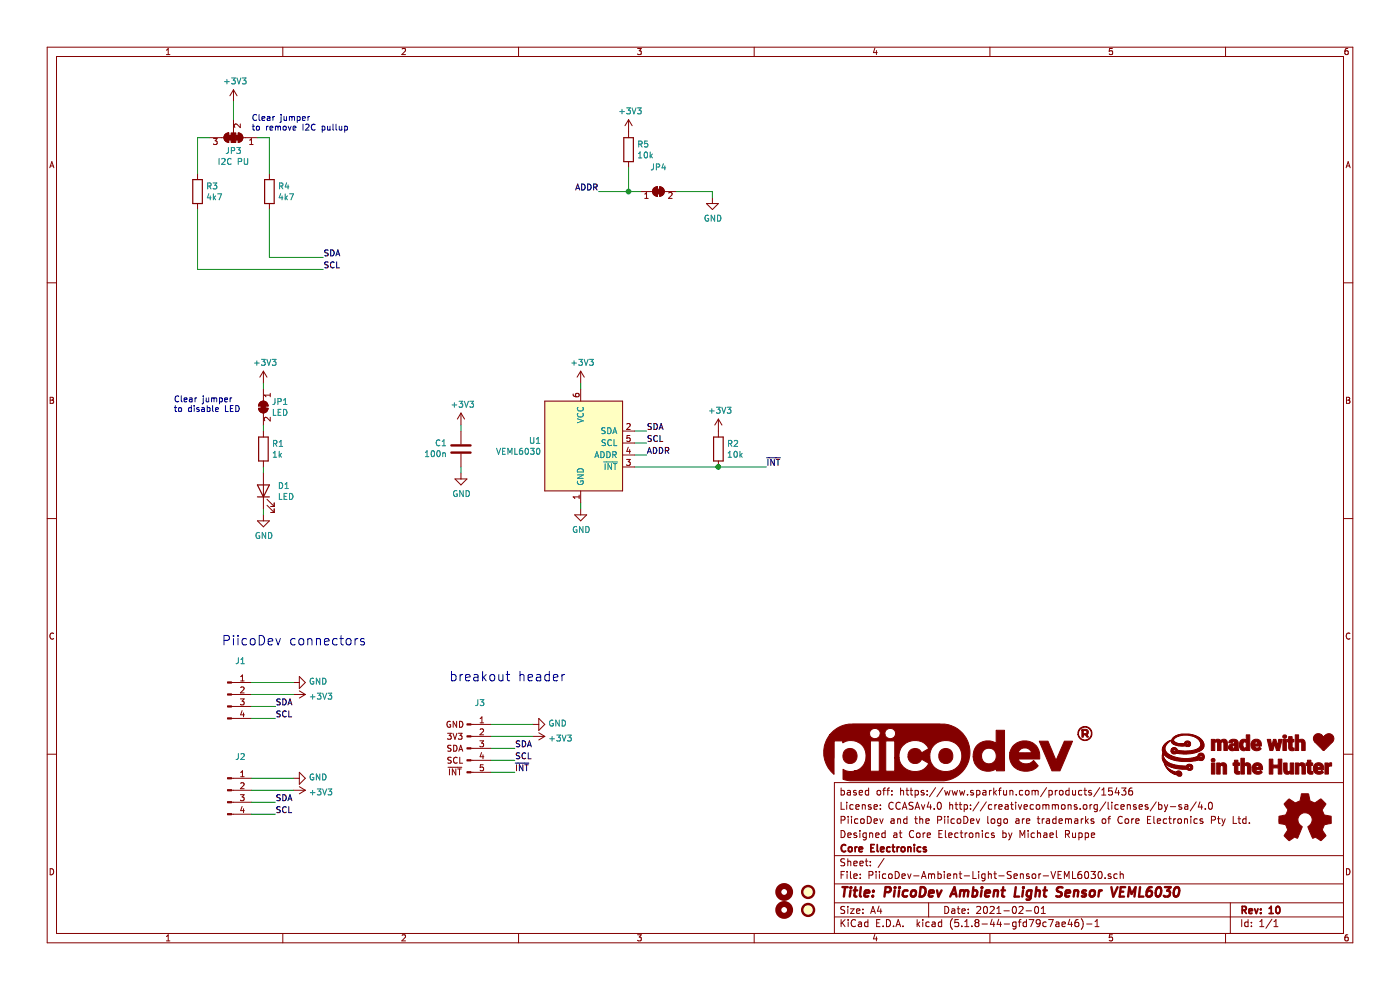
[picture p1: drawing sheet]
EESchema Schematic File Version 4
EELAYER 30 0
EELAYER END
$Descr A4 11693 8268
encoding utf-8
Sheet 1 1
Title "PiicoDev Ambient Light Sensor VEML6030"
Date "2021-02-01"
Rev "10"
Comp "Core Electronics"
Comment1 "Designed at Core Electronics by Michael Ruppe"
Comment2 "PiicoDev and the PiicoDev logo are trademarks of Core Electronics Pty Ltd."
Comment3 "License: CCASAv4.0 http://creativecommons.org/licenses/by-sa/4.0"
Comment4 "based off: https://www.sparkfun.com/products/15436"
$EndDescr
Text Label 2700 2150 0    50   ~ 0
SDA
Text Label 2700 2250 0    50   ~ 0
SCL
$Comp
L Device:R R4
U 1 1
P 2250 1600
F 0 "R4" H 2320 1646 50  0000 L CNN
F 1 "4k7" H 2320 1555 50  0000 L CNN
F 2 "Resistor_SMD:R_0402_1005Metric" V 2180 1600 50  0001 C CNN
F 3 "~" H 2250 1600 50  0001 C CNN
	1    2250 1600
	1    0    0    -1  
$EndComp
$Comp
L Jumper:SolderJumper_3_Bridged123 JP3
U 1 1
P 1950 1150
F 0 "JP3" H 1950 1263 50  0000 C CNN
F 1 "I2C PU" H 1950 1354 50  0000 C CNN
F 2 "CoreElectronics_Components:SolderJumper-3_P1.3mm_Closed_RoundedPad1.0x1.5mm_NumberLabels" H 1950 1150 50  0001 C CNN
F 3 "~" H 1950 1150 50  0001 C CNN
	1    1950 1150
	-1   0    0    1   
$EndComp
Wire Wire Line
	2250 1450 2250 1150
Wire Wire Line
	2250 1150 2150 1150
$Comp
L Device:R R3
U 1 1
P 1650 1600
F 0 "R3" H 1720 1646 50  0000 L CNN
F 1 "4k7" H 1720 1555 50  0000 L CNN
F 2 "Resistor_SMD:R_0402_1005Metric" V 1580 1600 50  0001 C CNN
F 3 "~" H 1650 1600 50  0001 C CNN
	1    1650 1600
	1    0    0    -1  
$EndComp
Wire Wire Line
	1650 1450 1650 1150
Wire Wire Line
	1650 1150 1750 1150
Wire Wire Line
	2250 1750 2250 2150
Wire Wire Line
	2250 2150 2700 2150
Wire Wire Line
	1650 1750 1650 2250
Wire Wire Line
	1650 2250 2700 2250
$Comp
L power:+3V3 #PWR?
U 1 1
P 1950 850
F 0 "#PWR?" H 1950 700 50  0001 C CNN
F 1 "+3V3" H 1965 1023 50  0000 C CNN
F 2 "" H 1950 850 50  0001 C CNN
F 3 "" H 1950 850 50  0001 C CNN
	1    1950 850 
	1    0    0    -1  
$EndComp
Wire Wire Line
	1950 850  1950 1000
$Comp
L power:GND #PWR?
U 1 1
P 4850 4250
F 0 "#PWR?" H 4850 4000 50  0001 C CNN
F 1 "GND" H 4855 4077 50  0000 C CNN
F 2 "" H 4850 4250 50  0001 C CNN
F 3 "" H 4850 4250 50  0001 C CNN
	1    4850 4250
	1    0    0    -1  
$EndComp
Wire Wire Line
	4850 4250 4850 4200
$Comp
L power:+3V3 #PWR?
U 1 1
P 4850 3200
F 0 "#PWR?" H 4850 3050 50  0001 C CNN
F 1 "+3V3" H 4865 3373 50  0000 C CNN
F 2 "" H 4850 3200 50  0001 C CNN
F 3 "" H 4850 3200 50  0001 C CNN
	1    4850 3200
	1    0    0    -1  
$EndComp
Wire Wire Line
	4850 3250 4850 3200
$Comp
L Device:LED D1
U 1 1
P 2200 4100
F 0 "D1" V 2239 3982 50  0000 R CNN
F 1 "LED" V 2148 3982 50  0000 R CNN
F 2 "LED_SMD:LED_0603_1608Metric" H 2200 4100 50  0001 C CNN
F 3 "~" H 2200 4100 50  0001 C CNN
	1    2200 4100
	0    -1   -1   0   
$EndComp
$Comp
L power:GND #PWR?
U 1 1
P 2200 4300
F 0 "#PWR?" H 2200 4050 50  0001 C CNN
F 1 "GND" H 2205 4127 50  0000 C CNN
F 2 "" H 2200 4300 50  0001 C CNN
F 3 "" H 2200 4300 50  0001 C CNN
	1    2200 4300
	1    0    0    -1  
$EndComp
Wire Wire Line
	2200 4300 2200 4250
$Comp
L power:+3V3 #PWR?
U 1 1
P 2200 3200
F 0 "#PWR?" H 2200 3050 50  0001 C CNN
F 1 "+3V3" H 2215 3373 50  0000 C CNN
F 2 "" H 2200 3200 50  0001 C CNN
F 3 "" H 2200 3200 50  0001 C CNN
	1    2200 3200
	1    0    0    -1  
$EndComp
$Comp
L Jumper:SolderJumper_2_Bridged JP1
U 1 1
P 2200 3400
F 0 "JP1" V 2154 3468 50  0000 L CNN
F 1 "LED" V 2245 3468 50  0000 L CNN
F 2 "Jumper:SolderJumper-2_P1.3mm_Bridged_RoundedPad1.0x1.5mm" H 2200 3400 50  0001 C CNN
F 3 "~" H 2200 3400 50  0001 C CNN
	1    2200 3400
	0    1    1    0   
$EndComp
Wire Wire Line
	2200 3250 2200 3200
$Comp
L Device:R R1
U 1 1
P 2200 3750
F 0 "R1" H 2270 3796 50  0000 L CNN
F 1 "1k" H 2270 3705 50  0000 L CNN
F 2 "Resistor_SMD:R_0402_1005Metric" V 2130 3750 50  0001 C CNN
F 3 "~" H 2200 3750 50  0001 C CNN
	1    2200 3750
	1    0    0    -1  
$EndComp
Wire Wire Line
	2200 3600 2200 3550
Wire Wire Line
	2200 3950 2200 3900
Text Notes 1450 3450 0    50   ~ 0
Clear jumper \nto disable LED
Text Notes 2100 1100 0    50   ~ 0
Clear jumper \nto remove I2C pullup
$Comp
L Device:C C1
U 1 1
P 3850 3750
F 0 "C1" H 3735 3704 50  0000 R CNN
F 1 "100n" H 3735 3795 50  0000 R CNN
F 2 "Capacitor_SMD:C_0402_1005Metric" H 3888 3600 50  0001 C CNN
F 3 "~" H 3850 3750 50  0001 C CNN
	1    3850 3750
	1    0    0    1   
$EndComp
$Comp
L power:GND #PWR?
U 1 1
P 3850 3950
F 0 "#PWR?" H 3850 3700 50  0001 C CNN
F 1 "GND" H 3855 3777 50  0000 C CNN
F 2 "" H 3850 3950 50  0001 C CNN
F 3 "" H 3850 3950 50  0001 C CNN
	1    3850 3950
	1    0    0    -1  
$EndComp
Wire Wire Line
	3850 3950 3850 3900
$Comp
L power:+3V3 #PWR?
U 1 1
P 3850 3550
F 0 "#PWR?" H 3850 3400 50  0001 C CNN
F 1 "+3V3" H 3865 3723 50  0000 C CNN
F 2 "" H 3850 3550 50  0001 C CNN
F 3 "" H 3850 3550 50  0001 C CNN
	1    3850 3550
	1    0    0    -1  
$EndComp
Wire Wire Line
	3850 3550 3850 3600
$Comp
L Connector:Conn_01x04_Male J1
U 1 1
P 1900 5800
F 0 "J1" H 2008 6081 50  0000 C CNN
F 1 " " H 2008 5990 50  0000 C CNN
F 2 "Connector_JST:JST_SH_SM04B-SRSS-TB_1x04-1MP_P1.00mm_Horizontal" H 1900 5800 50  0001 C CNN
F 3 "~" H 1900 5800 50  0001 C CNN
	1    1900 5800
	1    0    0    -1  
$EndComp
Text Label 2300 6000 0    50   ~ 0
SCL
Wire Wire Line
	2300 6000 2100 6000
Text Label 2300 5900 0    50   ~ 0
SDA
Wire Wire Line
	2300 5900 2100 5900
$Comp
L power:+3V3 #PWR?
U 1 1
P 2450 5800
F 0 "#PWR?" H 2450 5650 50  0001 C CNN
F 1 "+3V3" V 2465 5928 50  0000 L CNN
F 2 "" H 2450 5800 50  0001 C CNN
F 3 "" H 2450 5800 50  0001 C CNN
	1    2450 5800
	0    1    1    0   
$EndComp
$Comp
L power:GND #PWR?
U 1 1
P 2450 5700
F 0 "#PWR?" H 2450 5450 50  0001 C CNN
F 1 "GND" V 2455 5572 50  0000 R CNN
F 2 "" H 2450 5700 50  0001 C CNN
F 3 "" H 2450 5700 50  0001 C CNN
	1    2450 5700
	0    -1   -1   0   
$EndComp
Wire Wire Line
	2450 5700 2100 5700
Wire Wire Line
	2100 5800 2450 5800
$Comp
L Connector:Conn_01x04_Male J2
U 1 1
P 1900 6600
F 0 "J2" H 2008 6881 50  0000 C CNN
F 1 " " H 2008 6790 50  0000 C CNN
F 2 "Connector_JST:JST_SH_SM04B-SRSS-TB_1x04-1MP_P1.00mm_Horizontal" H 1900 6600 50  0001 C CNN
F 3 "~" H 1900 6600 50  0001 C CNN
	1    1900 6600
	1    0    0    -1  
$EndComp
Text Label 2300 6800 0    50   ~ 0
SCL
Wire Wire Line
	2300 6800 2100 6800
Text Label 2300 6700 0    50   ~ 0
SDA
Wire Wire Line
	2300 6700 2100 6700
$Comp
L power:+3V3 #PWR?
U 1 1
P 2450 6600
F 0 "#PWR?" H 2450 6450 50  0001 C CNN
F 1 "+3V3" V 2465 6728 50  0000 L CNN
F 2 "" H 2450 6600 50  0001 C CNN
F 3 "" H 2450 6600 50  0001 C CNN
	1    2450 6600
	0    1    1    0   
$EndComp
$Comp
L power:GND #PWR?
U 1 1
P 2450 6500
F 0 "#PWR?" H 2450 6250 50  0001 C CNN
F 1 "GND" V 2455 6372 50  0000 R CNN
F 2 "" H 2450 6500 50  0001 C CNN
F 3 "" H 2450 6500 50  0001 C CNN
	1    2450 6500
	0    -1   -1   0   
$EndComp
Wire Wire Line
	2450 6500 2100 6500
Wire Wire Line
	2100 6600 2450 6600
$Comp
L CoreElectronics_Components:Conn_PiicoDev_header_01x05_Male_INT J3
U 1 1
P 3900 6250
F 0 "J3" H 4008 6631 50  0000 C CNN
F 1 " " H 4008 6540 50  0000 C CNN
F 2 "CoreElectronics_Components:PiicoDev_header_5pin_INT" H 3900 6250 50  0001 C CNN
F 3 "~" H 3900 6250 50  0001 C CNN
	1    3900 6250
	1    0    0    -1  
$EndComp
Text Label 4300 6350 0    50   ~ 0
SCL
Wire Wire Line
	4300 6350 4100 6350
Text Label 4300 6250 0    50   ~ 0
SDA
Wire Wire Line
	4300 6250 4100 6250
$Comp
L power:+3V3 #PWR?
U 1 1
P 4450 6150
F 0 "#PWR?" H 4450 6000 50  0001 C CNN
F 1 "+3V3" V 4465 6278 50  0000 L CNN
F 2 "" H 4450 6150 50  0001 C CNN
F 3 "" H 4450 6150 50  0001 C CNN
	1    4450 6150
	0    1    1    0   
$EndComp
$Comp
L power:GND #PWR?
U 1 1
P 4450 6050
F 0 "#PWR?" H 4450 5800 50  0001 C CNN
F 1 "GND" V 4455 5922 50  0000 R CNN
F 2 "" H 4450 6050 50  0001 C CNN
F 3 "" H 4450 6050 50  0001 C CNN
	1    4450 6050
	0    -1   -1   0   
$EndComp
Wire Wire Line
	4450 6050 4100 6050
Wire Wire Line
	4100 6150 4450 6150
Text Label 4300 6450 0    50   ~ 0
~INT
Wire Wire Line
	4300 6450 4100 6450
$Comp
L Mechanical:MountingHole H4
U 1 1
P 6550 7600
F 0 "H4" H 6650 7646 50  0001 L CNN
F 1 "MountingHole" H 6650 7555 50  0001 L CNN
F 2 "MountingHole:MountingHole_2.7mm_M2.5" H 6550 7600 50  0001 C CNN
F 3 "~" H 6550 7600 50  0001 C CNN
	1    6550 7600
	1    0    0    -1  
$EndComp
$Comp
L Mechanical:MountingHole H1
U 1 1
P 6550 7450
F 0 "H1" H 6650 7496 50  0001 L CNN
F 1 "MountingHole" H 6650 7405 50  0001 L CNN
F 2 "MountingHole:MountingHole_2.7mm_M2.5" H 6550 7450 50  0001 C CNN
F 3 "~" H 6550 7450 50  0001 C CNN
	1    6550 7450
	1    0    0    -1  
$EndComp
$Comp
L Mechanical:Fiducial FID2
U 1 1
P 6750 7600
F 0 "FID2" H 6835 7646 50  0001 L CNN
F 1 "Fiducial" H 6835 7555 50  0001 L CNN
F 2 "Fiducial:Fiducial_1mm_Mask2mm" H 6750 7600 50  0001 C CNN
F 3 "~" H 6750 7600 50  0001 C CNN
	1    6750 7600
	1    0    0    -1  
$EndComp
$Comp
L Mechanical:Fiducial FID1
U 1 1
P 6750 7450
F 0 "FID1" H 6835 7496 50  0001 L CNN
F 1 "Fiducial" H 6835 7405 50  0001 L CNN
F 2 "Fiducial:Fiducial_1mm_Mask2mm" H 6750 7450 50  0001 C CNN
F 3 "~" H 6750 7450 50  0001 C CNN
	1    6750 7450
	1    0    0    -1  
$EndComp
$Comp
L CoreElectronics_Artwork:LOGO_CoreElectronics_made-with-love G1
U 1 1
P 10450 6300
F 0 "G1" H 10450 6094 60  0001 C CNN
F 1 "LOGO_CoreElectronics_made-with-love" H 10450 6506 60  0001 C CNN
F 2 "PiicoDev_Artwork:piicodev_logo_14.2x3.4mm" H 10450 6300 50  0001 C CNN
F 3 "" H 10450 6300 50  0001 C CNN
	1    10450 6300
	1    0    0    -1  
$EndComp
$Comp
L CoreElectronics_Artwork:LOGO_PiicoDev G2
U 1 1
P 8000 6300
F 0 "G2" H 8000 6250 60  0001 C CNN
F 1 "LOGO_piico" H 8000 6350 60  0001 C CNN
F 2 "Piico_Artwork:piicodev_logo_14.2x3.4mm" H 8000 6300 50  0001 C CNN
F 3 "" H 8000 6300 50  0001 C CNN
	1    8000 6300
	1    0    0    -1  
$EndComp
$Comp
L Graphic:Logo_Open_Hardware_Small LOGO1
U 1 1
P 10900 6850
F 0 "LOGO1" H 10900 7125 50  0001 C CNN
F 1 "Logo_Open_Hardware_Small" H 10900 6625 50  0001 C CNN
F 2 "CoreElectronics_Logos:oshw" H 10900 6850 50  0001 C CNN
F 3 "~" H 10900 6850 50  0001 C CNN
	1    10900 6850
	1    0    0    -1  
$EndComp
Text Notes 1850 5400 0    79   ~ 0
PiicoDev connectors
Text Notes 3750 5700 0    79   ~ 0
breakout header
$Comp
L CoreElectronics_Components:VEML6030 U1
U 1 1
P 4850 3750
F 0 "U1" H 4522 3821 50  0000 R CNN
F 1 "VEML6030" H 4522 3730 50  0000 R CNN
F 2 "CoreElectronics_Components:VISHAY_VEML6030_2X2X0.87" H 4850 3750 50  0001 C CNN
F 3 "" H 4850 3750 50  0001 C CNN
	1    4850 3750
	1    0    0    -1  
$EndComp
Text Label 5400 3800 0    50   ~ 0
ADDR
Wire Wire Line
	5400 3800 5300 3800
Text Label 5400 3700 0    50   ~ 0
SCL
Wire Wire Line
	5400 3700 5300 3700
Text Label 5400 3600 0    50   ~ 0
SDA
Wire Wire Line
	5400 3600 5300 3600
$Comp
L Jumper:SolderJumper_2_Bridged JP4
U 1 1
P 5500 1600
F 0 "JP4" H 5500 1805 50  0000 C CNN
F 1 " " H 5500 1714 50  0000 C CNN
F 2 "Jumper:SolderJumper-2_P1.3mm_Bridged_RoundedPad1.0x1.5mm" H 5500 1600 50  0001 C CNN
F 3 "~" H 5500 1600 50  0001 C CNN
	1    5500 1600
	1    0    0    -1  
$EndComp
$Comp
L power:GND #PWR?
U 1 1
P 5950 1650
F 0 "#PWR?" H 5950 1400 50  0001 C CNN
F 1 "GND" H 5955 1477 50  0000 C CNN
F 2 "" H 5950 1650 50  0001 C CNN
F 3 "" H 5950 1650 50  0001 C CNN
	1    5950 1650
	1    0    0    -1  
$EndComp
Wire Wire Line
	5650 1600 5950 1600
Wire Wire Line
	5950 1600 5950 1650
Text Label 5000 1600 2    50   ~ 0
ADDR
Wire Wire Line
	5000 1600 5250 1600
$Comp
L Device:R R5
U 1 1
P 5250 1250
F 0 "R5" H 5320 1296 50  0000 L CNN
F 1 "10k" H 5320 1205 50  0000 L CNN
F 2 "Resistor_SMD:R_0402_1005Metric" V 5180 1250 50  0001 C CNN
F 3 "~" H 5250 1250 50  0001 C CNN
	1    5250 1250
	1    0    0    -1  
$EndComp
Wire Wire Line
	5250 1400 5250 1600
Connection ~ 5250 1600
Wire Wire Line
	5250 1600 5350 1600
$Comp
L power:+3V3 #PWR?
U 1 1
P 5250 1100
F 0 "#PWR?" H 5250 950 50  0001 C CNN
F 1 "+3V3" H 5265 1273 50  0000 C CNN
F 2 "" H 5250 1100 50  0001 C CNN
F 3 "" H 5250 1100 50  0001 C CNN
	1    5250 1100
	1    0    0    -1  
$EndComp
$Comp
L Device:R R2
U 1 1
P 6000 3750
F 0 "R2" H 6070 3796 50  0000 L CNN
F 1 "10k" H 6070 3705 50  0000 L CNN
F 2 "Resistor_SMD:R_0402_1005Metric" V 5930 3750 50  0001 C CNN
F 3 "~" H 6000 3750 50  0001 C CNN
	1    6000 3750
	1    0    0    -1  
$EndComp
Text Label 6400 3900 0    50   ~ 0
~INT
Wire Wire Line
	5300 3900 6000 3900
Connection ~ 6000 3900
Wire Wire Line
	6000 3900 6400 3900
$Comp
L power:+3V3 #PWR?
U 1 1
P 6000 3600
F 0 "#PWR?" H 6000 3450 50  0001 C CNN
F 1 "+3V3" H 6015 3773 50  0000 C CNN
F 2 "" H 6000 3600 50  0001 C CNN
F 3 "" H 6000 3600 50  0001 C CNN
	1    6000 3600
	1    0    0    -1  
$EndComp
$EndSCHEMATC
